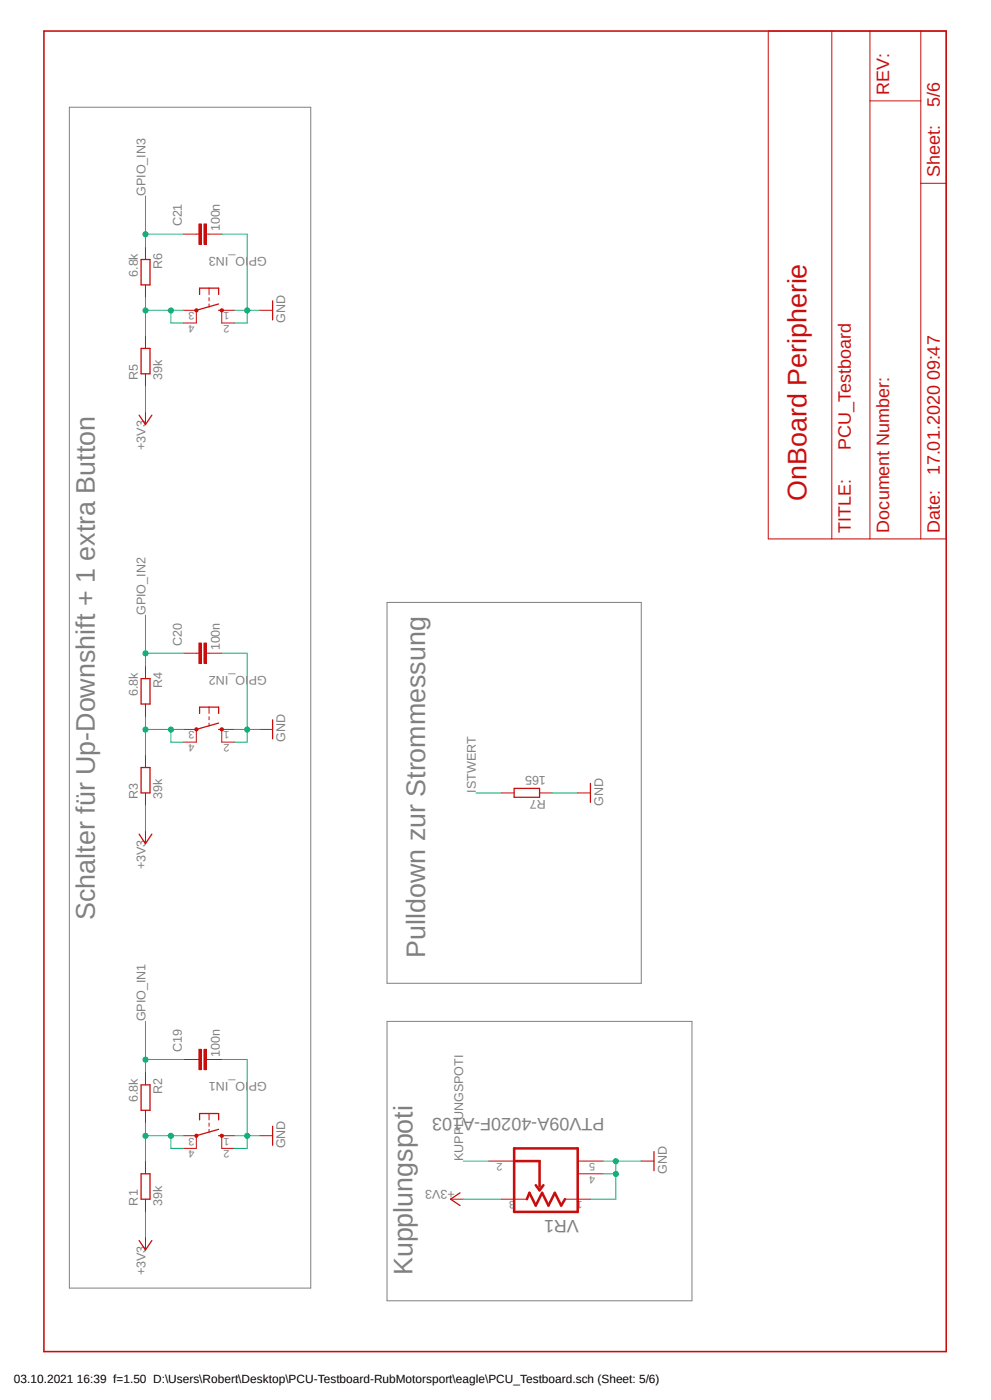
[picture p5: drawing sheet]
<svg xmlns="http://www.w3.org/2000/svg" width="297mm" height="420mm" viewBox="0 0 297 420" stroke-linecap="round" stroke-linejoin="round" font-family="sans-serif">
<path d="M12.7 8.8l271.7 397.5M284.4 8.8l-271.7 397.5" fill="none" stroke="#fff" stroke-width=".3"/>
<path d="M20.8 32.2h72.3v354.2h-72.3zM116 180.7h76.2v114.3h-76.2zM116 306.4h91.4v83.8h-91.4z" fill="none" stroke="#808080" stroke-width=".3"/>
<path d="M13.2 9.3h270.4v396.2h-270.4z" fill="none" stroke="#c90d0c" stroke-width=".47"/>
<path d="M230.3 9.3h53.3v152.4h-53.3zM249.3 9.3v152.4M260.7 9.3v152.4M276 9.3v152.4M260.7 30.3h15.3M276 55h7.6M62.7 334.1v1.9M62.7 336.9v1M62.7 338.8v1M58.8 340.7v3.8M66.5 340.7v3.8" fill="none" stroke="#c90d0c" stroke-width=".3"/>
<path d="M59.8 336v-1.9h5.7v1.9M65.5 338.8l-6.7 1.9M65.5 340.7h1" fill="none" stroke="#c90d0c" stroke-width=".38"/>
<path d="M58.5 340.4h.7v.7h-.7z" fill-rule="evenodd" fill="#c90d0c"/>
<path d="M58.5 340.4h.7v.7h-.7z" fill="none" stroke="#c90d0c" stroke-width=".3"/>
<path d="M66.1 340.4h.7v.7h-.7z" fill-rule="evenodd" fill="#c90d0c"/>
<path d="M58.8 317.8h.8M61.9 317.8h.8M55 340.7h3.8M55 344.5h3.8M66.1 340.4h.7v.7h-.7zM66.5 340.7h3.8M66.5 344.5h3.8M43.6 371.2v3.8" fill="none" stroke="#c90d0c" stroke-width=".3"/>
<path d="M41.7 372.2l1.9 2.8 1.9-2.8" fill="none" stroke="#c90d0c" stroke-width=".38"/>
<path d="M61.1 314.8h.8v6.1h-.8z" fill-rule="evenodd" fill="#c90d0c"/>
<path d="M61.1 314.8h.8v6.1h-.8z" fill="none" stroke="#c90d0c" stroke-width=".3"/>
<path d="M59.6 314.8h.8v6.1h-.8z" fill-rule="evenodd" fill="#c90d0c"/>
<g fill="none" stroke="#c90d0c" stroke-width=".3">
<path d="M58.8 218.8v3.8M62.7 212.1v1.9M62.7 215v.9M62.7 216.9v.9M66.5 218.8v3.8M55 317.8h3.8M59.6 314.8h.8v6.1h-.8zM62.7 317.8h3.8M43.6 321.6v3.9M43.6 333.1v3.8M43.6 348.3v3.8M43.6 359.7v3.9"/>
<path d="M77.9 340.7h3.8"/>
</g>
<path d="M59.8 214v-1.9h5.7v1.9M65.5 218.8h1M65.5 216.9l-6.7 1.9M42.3 325.5h2.7v7.6h-2.7zM81.7 337.9v5.7M42.3 352.1h2.7v7.6h-2.7z" fill="none" stroke="#c90d0c" stroke-width=".38"/>
<path d="M58.5 218.4h.7v.8h-.7z" fill-rule="evenodd" fill="#c90d0c"/>
<path d="M58.5 218.4h.7v.8h-.7z" fill="none" stroke="#c90d0c" stroke-width=".3"/>
<path d="M66.1 218.4h.7v.8h-.7z" fill-rule="evenodd" fill="#c90d0c"/>
<path d="M58.8 196h.8M61.9 196h.8M55 218.8h3.8M66.1 218.4h.7v.8h-.7zM66.5 218.8h3.8M55 222.6h3.8M66.5 222.6h3.8M43.6 249.3v3.8" fill="none" stroke="#c90d0c" stroke-width=".3"/>
<path d="M41.7 250.2l1.9 2.9 1.9-2.9" fill="none" stroke="#c90d0c" stroke-width=".38"/>
<path d="M61.1 192.9h.8v6.1h-.8z" fill-rule="evenodd" fill="#c90d0c"/>
<path d="M61.1 192.9h.8v6.1h-.8z" fill="none" stroke="#c90d0c" stroke-width=".3"/>
<path d="M59.6 192.9h.8v6.1h-.8z" fill-rule="evenodd" fill="#c90d0c"/>
<g fill="none" stroke="#c90d0c" stroke-width=".3">
<path d="M58.8 93.1v3.8M62.7 86.4v1.9M62.7 89.3v1M62.7 91.2v1M66.5 93.1v3.8M43.6 199.8v3.8M55 196h3.8M59.6 192.9h.8v6.1h-.8zM62.7 196h3.8M43.6 211.2v3.8M77.9 218.8h3.8M43.6 226.4v3.9"/>
<path d="M43.6 237.9v3.8"/>
</g>
<path d="M59.8 88.3v-1.9h5.7v1.9M65.5 93.1h1M65.5 91.2l-6.7 1.9M42.3 203.6h2.7v7.6h-2.7zM81.7 215.9v5.8M42.3 230.3h2.7v7.6h-2.7z" fill="none" stroke="#c90d0c" stroke-width=".38"/>
<path d="M58.5 92.8h.7v.7h-.7z" fill-rule="evenodd" fill="#c90d0c"/>
<path d="M58.5 92.8h.7v.7h-.7z" fill="none" stroke="#c90d0c" stroke-width=".3"/>
<path d="M66.1 92.8h.7v.7h-.7z" fill-rule="evenodd" fill="#c90d0c"/>
<path d="M58.8 70.2h.8M61.9 70.2h.8M55 93.1h3.8M55 96.9h3.8M66.1 92.8h.7v.7h-.7zM66.5 93.1h3.8M66.5 96.9h3.8M43.6 123.6v3.8" fill="none" stroke="#c90d0c" stroke-width=".3"/>
<path d="M41.7 124.5l1.9 2.9 1.9-2.9" fill="none" stroke="#c90d0c" stroke-width=".38"/>
<path d="M61.1 67.2h.8v6.1h-.8z" fill-rule="evenodd" fill="#c90d0c"/>
<path d="M61.1 67.2h.8v6.1h-.8z" fill="none" stroke="#c90d0c" stroke-width=".3"/>
<path d="M59.6 67.2h.8v6.1h-.8z" fill-rule="evenodd" fill="#c90d0c"/>
<g fill="none" stroke="#c90d0c" stroke-width=".3">
<path d="M43.6 74v3.9M55 70.2h3.8M59.6 67.2h.8v6.1h-.8zM62.7 70.2h3.8M43.6 85.5v3.8M77.9 93.1h3.8M43.6 100.7v3.8M43.6 112.1v3.9M150.3 237.9h3.8M161.7 237.9h3.8M173.1 237.9h3.9M135 359.7h3.9"/>
<path d="M146.5 348.3h8.7M150.3 359.7l7.6 .1M173.1 348.3h7.7M173.1 352.1l.1 .1M173.1 348.3l.1 .1M173.1 352.1h7.7M177 359.7l-7.6 .1M192.2 348.3h3.8"/>
</g>
<path d="M42.3 77.9h2.7v7.6h-2.7zM81.7 90.3v5.7M42.3 104.5h2.7v7.6h-2.7zM154.1 236.5h7.6v2.7h-7.6zM177 235v5.7M137.9 357.8l-2.9 1.9 2.9 2M196 345.5v5.7" fill="none" stroke="#c90d0c" stroke-width=".38"/>
<path d="M154.1 344.5h19v19.1h-19zM154.1 348.3h7.6v7.6M157.9 359.7l.8-1.9 1.9 3.9 1.9-3.9 1.9 3.9 1.9-3.9 1.9 3.9 1.1-2M160.6 355.6l1.1 1.5 1.2-1.5" fill="none" stroke="#c90d0c" stroke-width=".76"/>
<path d="M43.6 116v7.6M43.6 241.7v7.6M70.3 340.7h7.6M74.1 340.7v3.8h-3.8M138.9 359.7h11.4M43.6 363.6v7.6" fill="none" stroke="#0dab76" stroke-width=".3"/>
<circle cx="74.1" cy="340.7" r=".76" fill="#0dab76"/>
<g fill="none" stroke="#0dab76" stroke-width=".3">
<path d="M70.3 218.8h7.6M74.1 218.8v3.8h-3.8M66.5 317.8h7.6v22.9"/>
<circle cx="74.1" cy="340.7" r=".76"/>
</g>
<circle cx="74.1" cy="218.9" r=".76" fill="#0dab76"/>
<g fill="none" stroke="#0dab76" stroke-width=".3">
<path d="M70.3 93.1h7.6M74.1 93.1v3.8h-3.8M66.5 196h7.6v22.8"/>
<circle cx="74.1" cy="218.9" r=".76"/>
</g>
<circle cx="74.1" cy="93.1" r=".76" fill="#0dab76"/>
<g fill="none" stroke="#0dab76" stroke-width=".3">
<path d="M66.5 70.2h7.6v22.9M165.5 237.9h7.6M180.8 348.3h11.4M184.6 348.3v3.8h-3.8"/>
<circle cx="74.1" cy="93.1" r=".76"/>
</g>
<circle cx="184.6" cy="348.4" r=".76" fill="#0dab76"/>
<g fill="none" stroke="#0dab76" stroke-width=".3">
<path d="M184.6 352.1v7.6h-7.6"/>
<circle cx="184.6" cy="348.4" r=".76"/>
</g>
<circle cx="184.6" cy="352.2" r=".76" fill="#0dab76"/>
<g fill="none" stroke="#0dab76" stroke-width=".3">
<path d="M51.2 340.7v3.8h3.8M55 340.7h-11.4v7.6"/>
<circle cx="184.6" cy="352.2" r=".76"/>
</g>
<circle cx="51.2" cy="340.7" r=".76" fill="#0dab76"/>
<g fill="none" stroke="#0dab76" stroke-width=".3">
<path d="M43.6 336.9v3.8"/>
<circle cx="51.2" cy="340.7" r=".76"/>
</g>
<circle cx="43.6" cy="340.7" r=".76" fill="#0dab76"/>
<g fill="none" stroke="#0dab76" stroke-width=".3">
<path d="M43.6 306.4v15.2M43.6 317.8h11.4"/>
<circle cx="43.6" cy="340.7" r=".76"/>
</g>
<circle cx="43.6" cy="317.9" r=".76" fill="#0dab76"/>
<g fill="none" stroke="#0dab76" stroke-width=".3">
<path d="M51.2 218.8v3.8h3.8M55 218.8h-11.4v7.6"/>
<circle cx="43.6" cy="317.9" r=".76"/>
</g>
<circle cx="51.2" cy="218.9" r=".76" fill="#0dab76"/>
<g fill="none" stroke="#0dab76" stroke-width=".3">
<path d="M43.6 215v3.8"/>
<circle cx="51.2" cy="218.9" r=".76"/>
</g>
<circle cx="43.6" cy="218.9" r=".76" fill="#0dab76"/>
<g fill="none" stroke="#0dab76" stroke-width=".3">
<path d="M51.2 93.1v3.8h3.8M55 93.1h-11.4v7.6"/>
<circle cx="43.6" cy="218.9" r=".76"/>
</g>
<circle cx="51.2" cy="93.1" r=".76" fill="#0dab76"/>
<g fill="none" stroke="#0dab76" stroke-width=".3">
<path d="M43.6 89.3v3.8"/>
<circle cx="51.2" cy="93.1" r=".76"/>
</g>
<circle cx="43.6" cy="93.1" r=".76" fill="#0dab76"/>
<g fill="none" stroke="#0dab76" stroke-width=".3">
<path d="M43.6 184.5v15.3M43.6 196h11.4"/>
<circle cx="43.6" cy="93.1" r=".76"/>
</g>
<circle cx="43.6" cy="196" r=".76" fill="#0dab76"/>
<g fill="none" stroke="#0dab76" stroke-width=".3">
<path d="M43.6 58.8v15.2M43.6 70.2h11.4"/>
<circle cx="43.6" cy="196" r=".76"/>
</g>
<circle cx="43.6" cy="70.3" r=".76" fill="#0dab76"/>
<g fill="none" stroke="#0dab76" stroke-width=".3">
<path d="M142.7 237.9h7.6M138.9 348.3h7.6"/>
<circle cx="43.6" cy="70.3" r=".76"/>
</g>
<text font-size="8" fill="#c90d0c" x="241.7" y="150.2" transform="rotate(-90 241.7 150.2)">OnBoard Peripherie</text>
<g font-size="8" fill="#808080">
<text x="28.4" y="276" transform="rotate(-90 28.4 276)">Schalter für Up-Downshift + 1 extra Button</text>
<text x="127.4" y="287.4" transform="rotate(-90 127.4 287.4)">Pulldown zur Strommessung</text>
<text x="123.6" y="382.6" transform="rotate(-90 123.6 382.6)">Kupplungspoti</text>
</g>
<g font-size="5.4" fill="#c90d0c">
<text x="266.4" y="28.4" transform="rotate(-90 266.4 28.4)">REV:</text>
<text x="281.7" y="32.2" transform="rotate(-90 281.7 32.2)">5/6</text>
<text x="281.7" y="53.1" transform="rotate(-90 281.7 53.1)">Sheet:</text>
<text x="255" y="135" transform="rotate(-90 255 135)">PCU_Testboard</text>
<text x="281.7" y="142.6" transform="rotate(-90 281.7 142.6)">17.01.2020 09:47</text>
<text x="255" y="159.8" transform="rotate(-90 255 159.8)">TITLE:</text>
<text x="266.4" y="159.8" transform="rotate(-90 266.4 159.8)">Document Number:</text>
<text x="281.7" y="159.8" transform="rotate(-90 281.7 159.8)">Date:</text>
</g>
<g font-size="5.4" fill="#808080">
<text x="181.1" y="335.4" transform="rotate(-180 181.1 335.4)">PTV09A-4020F-A103</text>
<text x="173.5" y="365.8" transform="rotate(-180 173.5 365.8)">VR1</text>
</g>
<g font-size="3.8" fill="#808080">
<text x="43.6" y="58.8" transform="rotate(-90 43.6 58.8)">GPIO_IN3</text>
<text x="54.5" y="67.9" transform="rotate(-90 54.5 67.9)">C21</text>
<text x="65.9" y="69.4" transform="rotate(-90 65.9 69.4)">100n</text>
<text x="80" y="77.1" transform="rotate(-180 80 77.1)">GPIO_IN3</text>
<text x="41.3" y="83.1" transform="rotate(-90 41.3 83.1)">6.8k</text>
<text x="48.6" y="80.7" transform="rotate(-90 48.6 80.7)">R6</text>
<text x="85.5" y="96.9" transform="rotate(-90 85.5 96.9)">GND</text>
<text x="41.4" y="114" transform="rotate(-90 41.4 114)">R5</text>
<text x="48.6" y="114" transform="rotate(-90 48.6 114)">39k</text>
<text x="43.6" y="135" transform="rotate(-90 43.6 135)">+3V3</text>
<text x="43.6" y="184.5" transform="rotate(-90 43.6 184.5)">GPIO_IN2</text>
<text x="54.5" y="193.7" transform="rotate(-90 54.5 193.7)">C20</text>
<text x="65.9" y="195.1" transform="rotate(-90 65.9 195.1)">100n</text>
<text x="80" y="202.8" transform="rotate(-180 80 202.8)">GPIO_IN2</text>
<text x="41.3" y="208.8" transform="rotate(-90 41.3 208.8)">6.8k</text>
<text x="48.6" y="206.5" transform="rotate(-90 48.6 206.5)">R4</text>
<text x="85.5" y="222.6" transform="rotate(-90 85.5 222.6)">GND</text>
<text x="163.6" y="232.9" transform="rotate(-180 163.6 232.9)">165</text>
<text x="41.4" y="239.8" transform="rotate(-90 41.4 239.8)">R3</text>
<text x="48.6" y="239.8" transform="rotate(-90 48.6 239.8)">39k</text>
<text x="142.7" y="237.9" transform="rotate(-90 142.7 237.9)">ISTWERT</text>
<text x="163.6" y="240.1" transform="rotate(-180 163.6 240.1)">R7</text>
<text x="180.8" y="241.7" transform="rotate(-90 180.8 241.7)">GND</text>
<text x="43.6" y="260.7" transform="rotate(-90 43.6 260.7)">+3V3</text>
<text x="43.6" y="306.4" transform="rotate(-90 43.6 306.4)">GPIO_IN1</text>
<text x="54.5" y="315.5" transform="rotate(-90 54.5 315.5)">C19</text>
<text x="65.9" y="317" transform="rotate(-90 65.9 317)">100n</text>
<text x="48.6" y="328.3" transform="rotate(-90 48.6 328.3)">R2</text>
<text x="80" y="324.7" transform="rotate(-180 80 324.7)">GPIO_IN1</text>
<text x="41.3" y="330.7" transform="rotate(-90 41.3 330.7)">6.8k</text>
<text x="85.5" y="344.5" transform="rotate(-90 85.5 344.5)">GND</text>
<text x="138.9" y="348.3" transform="rotate(-90 138.9 348.3)">KUPPLUNGSPOTI</text>
<text x="199.8" y="352.1" transform="rotate(-90 199.8 352.1)">GND</text>
<text x="136.3" y="357.1" transform="rotate(-180 136.3 357.1)">+3V3</text>
<text x="41.4" y="361.6" transform="rotate(-90 41.4 361.6)">R1</text>
<text x="48.6" y="361.6" transform="rotate(-90 48.6 361.6)">39k</text>
<text x="43.6" y="382.6" transform="rotate(-90 43.6 382.6)">+3V3</text>
</g>
<text font-size="3.6" x="4.2" y="415">03.10.2021 16:39 f=1.50 D:\Users\Robert\Desktop\PCU-Testboard-RubMotorsport\eagle\PCU_Testboard.sch (Sheet: 5/6)</text>
<g font-size="3.2" fill="#808080">
<text x="58.3" y="93.6" transform="rotate(-180 58.3 93.6)">3</text>
<text x="68.8" y="93.6" transform="rotate(-180 68.8 93.6)">1</text>
<text x="58.3" y="97.5" transform="rotate(-180 58.3 97.5)">4</text>
<text x="68.8" y="97.5" transform="rotate(-180 68.8 97.5)">2</text>
<text x="58.3" y="219.3" transform="rotate(-180 58.3 219.3)">3</text>
<text x="68.8" y="219.3" transform="rotate(-180 68.8 219.3)">1</text>
<text x="58.3" y="223.1" transform="rotate(-180 58.3 223.1)">4</text>
<text x="68.8" y="223.1" transform="rotate(-180 68.8 223.1)">2</text>
<text x="58.3" y="341.2" transform="rotate(-180 58.3 341.2)">3</text>
<text x="68.8" y="341.2" transform="rotate(-180 68.8 341.2)">1</text>
<text x="58.3" y="345.1" transform="rotate(-180 58.3 345.1)">4</text>
<text x="68.8" y="345.1" transform="rotate(-180 68.8 345.1)">2</text>
<text x="150.6" y="348.9" transform="rotate(-180 150.6 348.9)">2</text>
<text x="178.4" y="352.7" transform="rotate(-180 178.4 352.7)">4</text>
<text x="178.4" y="348.9" transform="rotate(-180 178.4 348.9)">5</text>
<text x="154.4" y="360.3" transform="rotate(-180 154.4 360.3)">3</text>
<text x="174.6" y="360.3" transform="rotate(-180 174.6 360.3)">1</text>
</g>
</svg>
